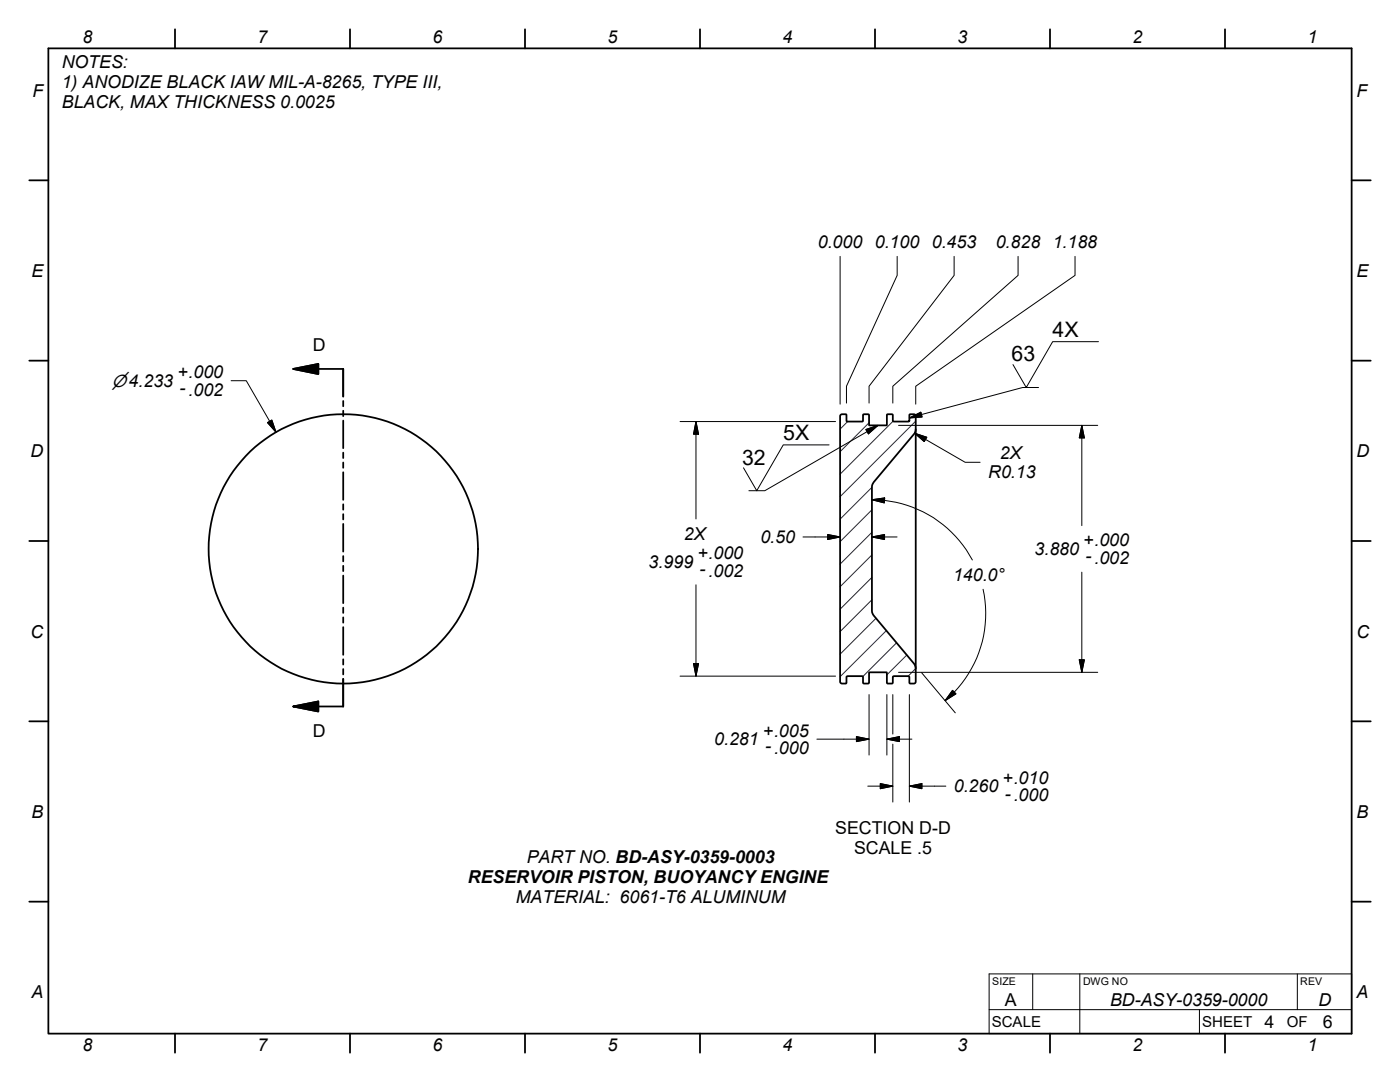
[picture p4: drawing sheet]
<svg xmlns="http://www.w3.org/2000/svg" width="279mm" height="216mm" viewBox="0 0 279 216" stroke-linecap="round" stroke-linejoin="round" font-family="sans-serif">
<g fill="none" stroke="#1e1e47" stroke-width=".2">
<path d="M169.2 84.1l-1.5 1.5M173.4 84.3l-5.7 5.8M174 97.2l-6.3 6.4M178.2 84.1l-10.5 10.5M182.8 84l-15.1 15.1M174 119.7l-6.3 6.3M174 115.2l-6.3 6.4M174 110.7l-6.3 6.4M174 106.2l-6.3 6.4M174 101.7l-6.3 6.4M174.8 123.4l-7.1 7.1M176.9 125.8l-9.2 9.2"/>
<path d="M178.9 128.3l-6.7 6.7M181 130.7l-4 4M182.8 133.4l-1.5 1.5"/>
</g>
<g fill="none" stroke="#000" stroke-width=".36">
<path d="M9.7 9.7h260v196.5h-260zM34.9 5.8v3.9M69.8 5.8v3.9M104.8 5.8v3.9M139.7 5.8v3.9M174.6 5.8v3.9M209.5 5.8v3.9M244.5 5.8v3.9M5.8 36h3.9M269.7 36h3.9M5.8 72h3.9M58.5 73.6l5-1v2z"/>
<path d="M58.5 73.6h10v5.5M269.7 72h3.9M68.5 80v1.1M68.5 82v1M68.5 83.9v5.5M68.5 90.3v1.1M68.5 92.3v1M68.5 94.2v5.5M167.8 82.8l1.1-.1 .1 1.4h3.1l.1-.2 .1-1.2h1l.2 2.2h3.5l.1-2.2h1.1v1.2l.2 .2h2.9l.2-.2v-1.2h.9l.3 .2 .1 2.7-.3 .8-8.1 9.8-.4 1v24.9l.4 .8 8.1 9.7 .3 .8v2.6l-.3 .4-1-.1v-1.2l-.2-.2h-2.9l-.2 .2v1.2l-1.1 .1-.2-2.2h-3.4l-.2 2.2-1-.1-.1-1.2-.1-.2h-3l-.2 .2v1.3h-1l-.2-.2v-53.2zM182.8 85.6v47.8M5.8 107.9h3.9M68.5 100.6v1.1"/>
<path d="M68.5 102.6v1.1M68.5 104.5v5.6M68.5 111v1M68.5 112.9v1.1M68.5 114.9v5.5M269.7 107.9h3.9M68.5 121.2v1.1M68.5 123.2v1M68.5 125.1v5.6M68.5 131.6v1M68.5 133.5v1.1M68.5 135.5v5.5h-10"/>
<path d="M5.8 143.9h3.9M58.5 141l5-1v2zM269.7 143.9h3.9M5.8 179.9h3.9M269.7 179.9h3.9M34.9 206.2v3.9M69.8 206.2v3.9M104.8 206.2v3.9M139.7 206.2v3.9M174.6 206.2v3.9M209.5 206.2v3.9M244.5 206.2v3.9"/>
<circle cx="68.5" cy="109.5" r="26.9"/>
</g>
<g fill="none" stroke="#000" stroke-width=".2">
<path d="M167.7 51.2v29.4M179 51.2v3.7l-10.1 22.2v3.3M190.4 51.2v3.7l-17 22.2v3.3M203.2 51.2v3.7l-25 22.2v3.3M214.5 51.2v3.7l-31.7 22.2v3.5M46.1 76h3l6 10.2M207.3 77.3h-3.2l-22.6 6.1M219.2 68.2h-9.1l-5.3 9.1-2.6-4.6M53.4 84.3l.9-.5 .8 2.4zM135.7 84.1h31.1M138.9 84.1v19.4M138.9 84.1l.5 2.5h-1z"/>
<path d="M165.5 88.8h-9.2l-5.3 9.1-2.6-4.6M172.8 85.7l2.4-.8-1.9 1.7zM174 99.7l2.6-.3-.1 1zM174 99.7a22.6 22.6 0 0 1 20.1 12M175.2 84.9l-22.6 13h-3.1M179.3 84.9h39.8M181.5 83.4l2.3-1.1 .2 .9zM182.5 86.4l10.1 5.8h3M182.5 86.4l2.5 .8-.6 .9zM215.9 84.9v20M215.9 84.9l.5 2.5h-1zM138.9 116.7v18.2"/>
<path d="M160.3 107.1h7.4M165.2 106.7l2.5 .4-2.5 .6zM174 107.1l2.5-.4v1zM174 107.1h5M196.2 117.6a22.7 22.7 0 0 1-7.6 22.2M215.9 114.2v20M135.7 134.9h31.1M138.4 132.4h1l-.5 2.5zM173.4 138.6v12.1M177 138.6v12.1M178.2 138.6v7.9M179.3 134.2h39.8"/>
<path d="M181.5 138.6v21.4M183.9 134.2l6.7 8M190.1 137.8l.7 .7-2.2 1.3zM215.4 131.7h1l-.5 2.5zM170.9 147l2.5 .5-2.5 .5zM173.2 156.9h5M173.4 147.5h-10.4M175.7 156.4l2.5 .5-2.5 .5zM177 147.5l2.5-.5v1zM177 147.5h5M178.2 148.5v11.5M181.5 156.9l2.5-.5v1z"/>
<path d="M181.5 156.9h7.3M197.4 194.3h72.3v11.9h-72.3zM206.1 194.3v7.2M215.5 194.3v11.9M258.9 194.3v7.2M197.4 201.5h72.3M239.4 201.5v4.7"/>
</g>
<path d="M58.5 73.6l5-1v2zM58.5 141l5-1v2z" fill="#000" stroke="#000" stroke-width=".36"/>
<g fill="#000" stroke="#000" stroke-width=".2">
<path d="M53.4 84.3l.9-.5 .8 2.4zM138.9 84.1l.5 2.5h-1zM172.8 85.7l2.4-.8-1.9 1.7zM174 99.7l2.6-.3-.1 1zM181.5 83.4l2.3-1.1 .2 .9zM182.5 86.4l2.5 .8-.6 .9zM215.9 84.9l.5 2.5h-1zM165.2 106.7l2.5 .4-2.5 .6zM174 107.1l2.5-.4v1zM138.4 132.4h1l-.5 2.5zM190.1 137.8l.7 .7-2.2 1.3zM215.4 131.7h1l-.5 2.5z"/>
<path d="M170.9 147l2.5 .5-2.5 .5zM175.7 156.4l2.5 .5-2.5 .5zM177 147.5l2.5-.5v1zM181.5 156.9l2.5-.5v1z"/>
</g>
<g font-size="4.3">
<text x="210.1" y="67.3">4X</text>
<text x="201.9" y="72.1">63</text>
<text x="156.3" y="87.8">5X</text>
<text x="148.1" y="92.7">32</text>
</g>
<g font-size="3.5">
<text x="16.5" y="8.7">8</text>
<text x="51.4" y="8.7">7</text>
<text x="86.3" y="8.7">6</text>
<text x="121.3" y="8.7">5</text>
<text x="156.2" y="8.7">4</text>
<text x="191.1" y="8.7">3</text>
<text x="226" y="8.7">2</text>
<text x="260.9" y="8.7">1</text>
<text x="12.3" y="13.6">NOTES:</text>
<text x="12.3" y="17.7">1) ANODIZE BLACK IAW MIL-A-8265, TYPE III,</text>
<text x="6.5" y="19.3">F</text>
<text x="12.3" y="21.6">BLACK, MAX THICKNESS 0.0025</text>
<text x="270.7" y="19.3">F</text>
<text x="163.2" y="49.5">0.000</text>
<text x="174.6" y="49.5">0.100</text>
<text x="186" y="49.5">0.453</text>
<text x="198.7" y="49.5">0.828</text>
<text x="210.1" y="49.5">1.188</text>
<text x="6.3" y="55.2">E</text>
<text x="270.7" y="55.2">E</text>
<text x="62.5" y="70.1">D</text>
<text x="22.2" y="77.2">⌀4.233</text>
<text x="35.4" y="75.5">+.000</text>
<text x="35.8" y="78.6">- .002</text>
<text x="6.1" y="91.2">D</text>
<text x="197.2" y="95.4">R0.13</text>
<text x="199.5" y="91.6">2X</text>
<text x="270.7" y="91.2">D</text>
<text x="136.5" y="107.7">2X</text>
<text x="129.5" y="113.3">3.999</text>
<text x="139.2" y="111.5">+.000</text>
<text x="151.7" y="108.4">0.50</text>
<text x="206.5" y="110.8">3.880</text>
<text x="216.2" y="109">+.000</text>
<text x="216.6" y="112.2">- .002</text>
<text x="139.6" y="114.7">-.002</text>
<text x="190.2" y="115.9">140.0°</text>
<text x="6.1" y="127.2">C</text>
<text x="270.7" y="127.2">C</text>
<text x="62.5" y="147">D</text>
<text x="142.5" y="148.7">0.281</text>
<text x="152.2" y="147">+.005</text>
<text x="152.7" y="150.1">- .000</text>
<text x="190.4" y="158.1">0.260</text>
<text x="200" y="156.4">+.010</text>
<text x="200.5" y="159.5">- .000</text>
<text x="6.3" y="163.2">B</text>
<text x="166.7" y="166.4">SECTION D-D</text>
<text x="270.7" y="163.2">B</text>
<text x="105.1" y="172.2">PART NO. BD-ASY-0359-0003</text>
<text x="170.4" y="170.4">SCALE .5</text>
<text x="93.4" y="176.2">RESERVOIR PISTON, BUOYANCY ENGINE</text>
<text x="103" y="180.2">MATERIAL: 6061-T6 ALUMINUM</text>
<text x="6.3" y="199.2">A</text>
<text x="200.5" y="200.7">A</text>
<text x="221.5" y="200.7">BD-ASY-0359-0000</text>
<text x="263.1" y="200.7">D</text>
<text x="270.7" y="199.2">A</text>
<text x="16.5" y="209.8">8</text>
<text x="51.4" y="209.8">7</text>
<text x="86.3" y="209.8">6</text>
<text x="121.3" y="209.8">5</text>
<text x="156.2" y="209.8">4</text>
<text x="191.1" y="209.8">3</text>
<text x="226" y="209.8">2</text>
<text x="252.3" y="205.1">4</text>
<text x="260.9" y="209.8">1</text>
<text x="264" y="205.1">6</text>
</g>
<g font-size="3">
<text x="197.9" y="204.9">SCALE</text>
<text x="239.9" y="204.9">SHEET</text>
<text x="256.8" y="204.9">OF</text>
</g>
<g font-size="2.1">
<text x="198" y="196.5">SIZE</text>
<text x="216.1" y="196.5">DWG NO</text>
<text x="259.5" y="196.5">REV</text>
</g>
</svg>
